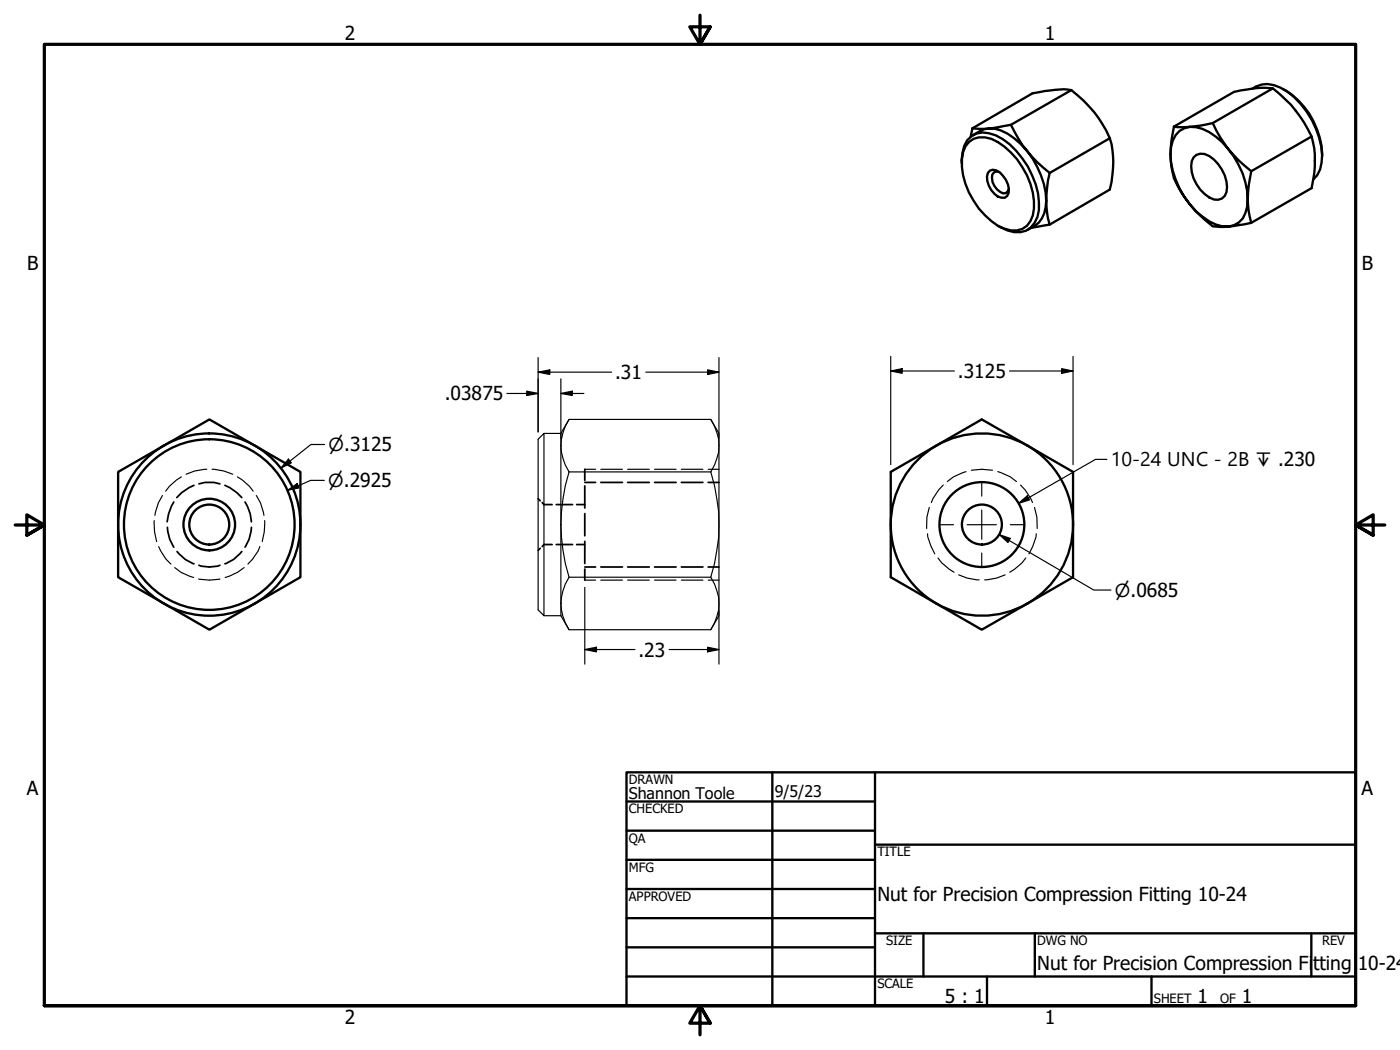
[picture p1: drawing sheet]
<svg xmlns="http://www.w3.org/2000/svg" width="305mm" height="229mm" viewBox="0 0 305 229" stroke-linecap="round" stroke-linejoin="round" font-family="sans-serif">
<!-- layer: Dimension (ANSI) -->
<g fill="none" stroke="#000" stroke-width=".25">
<path d="M117.2 77.9v16.1M156.5 77.9v17.5M193.9 77.6v23.6M233.6 77.6v23.6M62.8 99.9l.6 .9-2.2 1.1zM70.7 96.8h-3l-6.5 5.1M110.4 85.7h6.8M114.7 85.2l2.5 .5-2.5 .4zM117.2 95.6l1.2-1.2v39.6l-1.2-1.2zM117.2 81l2.5-.5v1zM117.2 81h16M122.1 85.7l2.5-.5v.9z"/>
<path d="M122.1 82.5v51.5M122.1 85.7h5M123.9 91.3a10.1 10.1 0 0 0 0 11.4M123.9 91.3l-1.8 3.1h-3.7M123.9 91.3h30.8M140.6 81h15.9M154.1 80.5l2.4 .5-2.4 .5zM154.7 91.3a10.1 10.1 0 0 1 0 11.4M154.7 91.3l1.8 3.1v39.6l-1.8 3.1M193.9 80.8l2.5-.5v1zM193.9 80.8h13.9M219.8 80.8h13.8"/>
<path d="M231.1 80.3l2.5 .5-2.5 .5zM62.6 106.7l2.1-1.4 .4 .9zM70.6 104.6h-3l-5 2.1M123.9 102.7a37.8 37.8 0 0 0 0 23M123.9 102.7h30.8M154.7 102.7a37.8 37.8 0 0 1 0 23M217.6 116.4l2.4 .8-.5 .9zM217.6 116.4l20.5 12.1h3.8M118.4 134h3.7M122.1 134l1.8 3.1M123.9 125.7a10.1 10.1 0 0 0 0 11.4M123.9 125.7h30.8"/>
<path d="M123.9 137.1h30.8M127.3 127.9v16.7M154.7 125.7a10.1 10.1 0 0 1 0 11.4M156.5 133v11.6M127.3 141.4l2.6-.5v1zM127.3 141.4h10.9M145.7 141.4h10.8M154.1 140.9l2.4 .5-2.4 .5z"/>
</g>
<!-- layer: Hidden (ANSI) -->
<g fill="none" stroke="#000" stroke-width=".38">
<path d="M36.4 114.8a8.1 8.1 0 0 0 1.4 4.3M37.8 109.3l-1.1 2.6-.3 1.7M42.2 105.7l-1.1 .5-1.5 1.1-1.1 1M43.3 105.3l1.3-.3h1.9l1.4 .3M49 105.7l1 .5 1.6 1.1 1 1M53.3 109.3l1.2 2.6 .2 1.7M54.7 114.8a8.1 8.1 0 0 1-1.4 4.3M117.2 108.6l.4 .4M117.6 119.4l-.4 .4M118 109.4l.4 .5h1.8M120.2 118.6h-1.8l-.4 .4M121.1 109.9h3.6"/>
<path d="M121.1 118.6h3.6M125.5 109.9h1.8M125.5 118.6h1.8M127.3 105h2.4M127.3 102.2v2.4M127.3 105.8v4.8M127.3 111.8v4.8M127.3 117.9v4.8M130.8 105h4.7M136.7 105h4.7M142.5 105h4.7M148.3 105h4.7"/>
<path d="M154.2 105h2.3M38.5 120.1a7.6 7.6 0 0 0 3.7 2.6M43.3 123.1a7 7 0 0 0 4.6 0M52.6 120.1a7.6 7.6 0 0 1-3.6 2.6M127.3 123.4h2.4M127.3 123.9v2.4M130.8 123.4h4.7M136.7 123.4h4.7M142.5 123.4h4.7M148.3 123.4h4.7M154.2 123.4h2.3"/>
</g>
<!-- layer: Hidden Narrow (ANSI) -->
<g fill="none" stroke="#000" stroke-width=".25">
<path d="M33.6 113.3l.1 2.5 .4 2.1M34.5 119l1.6 2.7 1.1 1.1M35.4 107.9l-.9 1.6-.8 2.7M39.5 103.8l-1 .7-1.6 1.4-.8 1M45 102.2l-2.6 .4-1.9 .7M46.2 102.2l2.6 .4 1.9 .7M51.7 103.8l1 .7 1.6 1.4 .8 1M55.8 107.9l.9 1.6 .8 2.7M56.6 119l-.4 1-1.2 1.7-1 1.1M57.6 113.3l-.1 2.5-.4 2.1M127.3 102.2h2.4M130.8 102.2h4.7"/>
<path d="M136.7 102.2h4.7M142.5 102.2h4.7M148.3 102.2h4.7M154.2 102.2h2.3M201.9 116.2l.1 .7 .7 2 .8 1.7M202.3 110.5l-.5 2.1-.1 2.5M205.4 105.6l-1.1 1.1-1.2 1.8-.3 .9M210.3 102.7l-2.7 1.1-1.4 1M211.5 102.4a14.2 14.2 0 0 1 4.6 0M217.2 102.7l2.8 1.1 1.3 1M222.2 105.6l1 1.1 1.2 1.8 .4 .9M225.2 110.5l.5 2.1 .1 2.5"/>
<path d="M225.6 116.2v.7l-.7 2-.9 1.7M38 123.6l1.4 1 2.8 1.1M43.2 126a10.7 10.7 0 0 0 4.7 0M53.1 123.6l-1.3 1-2.8 1.1M127.3 126.3h2.4M130.8 126.3h4.7M136.7 126.3h4.7M142.5 126.3h4.7M148.3 126.3h4.7M154.2 126.3h2.3M204.2 121.5l.8 1.1 1.7 1.4 1 .6M208.7 125.2l1.9 .7 2.6 .3"/>
<path d="M218.8 125.2l-1.8 .7-2.6 .3M223.3 121.5l-.8 1.1-1.6 1.4-1.1 .6"/>
</g>
<!-- layer: Visible (ANSI) -->
<g fill="none" stroke="#000" stroke-width=".51">
<path d="M233.2 19.6a25.7 25.7 0 0 1 8.4 10.5M233.2 19.6a24.9 24.9 0 0 0-8.4 .7l-13.1 7.6M233.2 19.6l-13.1 7.6M272.7 19.3a5.5 5.5 0 0 1 6.1-.2 18.5 18.5 0 0 1 9 14.7 6.4 6.4 0 0 1-1.9 5.3M277.1 19.2l-13.1 7.6M279.4 19.4a16.9 16.9 0 0 1 8.4 14.6M209.4 35.5a9.2 9.2 0 0 1 1.2-5 4.4 4.4 0 0 1 4.7-1.5 12.4 12.4 0 0 1 7.3 5.5 17.1 17.1 0 0 1 3.6 11.2 4.8 4.8 0 0 1-6.9 4.5l-2.1-1.1M210.9 30.9a5 5 0 0 1 6.3 0 17.2 17.2 0 0 1 7.9 14.5 4.7 4.7 0 0 1-3.7 4.8 8.6 8.6 0 0 1-7-3.3 16.7 16.7 0 0 1-5-12.2l.3-1.6 .5-1.2zM211.7 27.9l3.4 .1-.9 .1-2.4 1.3M211.7 27.9l-.4 1.9M215.1 28l5-.8a27.9 27.9 0 0 0 3.5 5.6 13.6 13.6 0 0 0-7.1-4.8zM215.5 37.1a2.34 2.34 0 0 1 2.9 1.2 4.6 4.6 0 0 1 1.2 3.7l-.3 .7a1.95 1.95 0 0 1-2.8-.5 4.7 4.7 0 0 1-1.4-4.5z"/>
<path d="M217.6 37.5l-.7-.2-.5 .2a2.7 2.7 0 0 0 .6 3.7l1.4 .9 .6-.1 .6-.9M223.6 32.8a27 27 0 0 0 4.9 4.9l-.3 1.6-.4 4.4a18.8 18.8 0 0 0-4.2-10.9zM241.6 30.1a20.7 20.7 0 0 1 0 11.2l-13.1 7.6M241.6 30.1l-13.1 7.6M255.6 27.6l13.1-7.6a23.5 23.5 0 0 1 8.4-.8 27.8 27.8 0 0 1 8.5 10.5 22.8 22.8 0 0 1 0 11.3l-13.2 7.5M259.8 34.3a2.48 2.48 0 0 1 3.5-.3 8.3 8.3 0 0 1 3.7 7.8 2.28 2.28 0 0 1-3.7 1.2 8.2 8.2 0 0 1-3.8-7.9zM264 26.8a23.5 23.5 0 0 1-8.4 .8M264 26.8a26.9 26.9 0 0 0 3.5 5.7 10.8 10.8 0 0 0-8.5-4.9 4.6 4.6 0 0 0-4 4.4 16.9 16.9 0 0 0 4 12.4 13.6 13.6 0 0 0 7.1 4.9h1.4h-3.5a26.2 26.2 0 0 1-8.4-10.5 21 21 0 0 1 0-11.2M267.5 32.5a29.7 29.7 0 0 0 4.9 4.8 28.5 28.5 0 0 0-.7 6.1 17.7 17.7 0 0 0-4.2-10.9zM285.6 29.7l-13.2 7.6M224.5 49.6l4-.7a18.5 18.5 0 0 1-.7-5.2 6.2 6.2 0 0 1-4 6.3M271.7 43.4a18.5 18.5 0 0 0 .7 5.1l-4.9 .8a4.6 4.6 0 0 0 4-4.3z"/>
<path d="M223.7 97a19.8 19.8 0 0 1 0 34.4M223.7 97a19.8 19.8 0 0 0-29.8 17.2 19.8 19.8 0 0 0 29.8 17.2M223.7 97l-10-5.7-19.8 11.4v23l19.8 11.4 10-5.7M223.7 97l9.9 5.7v23l-9.9 5.7M25.7 102.7l19.9-11.4 19.8 11.4v23l-19.8 11.4-19.9-11.4z"/>
<circle cx="45.6" cy="114.2" r="19.8"/>
<circle cx="45.6" cy="114.2" r="18.6"/>
<circle cx="45.6" cy="114.2" r="4.4"/>
<circle cx="45.6" cy="114.2" r="5.6"/>
<circle cx="213.8" cy="114.2" r="4.4"/>
<circle cx="213.8" cy="114.2" r="9.2"/>
</g>
<!-- layer: Border (ANSI) -->
<path d="M152.4 3.3v6.4l-2.2-3.9h4.4l-2.2 3.9 2.2-3.9M3.3 114.3h6.4l-3.9-2.2v4.4l3.9-2.2-3.9 2.2M301.5 114.3h-6.4l3.9-2.2v4.4l-3.9-2.2 3.9 2.2M9.7 218.9v-209.2h285.4v209.2h-285.4h285.4M154.6 222.8l-2.2-3.9 2.2 3.9h-4.4l2.2-3.9v6.4" fill="none" stroke="#000" stroke-width=".7"/>
<!-- layer: Title (ANSI) -->
<g fill="none" stroke="#000" stroke-width=".51">
<path d="M136.4 168.1h158.7v50.8h-158.7zM136.4 174.5h54.1M168.1 168.1v50.8M190.5 168.1v50.8M136.4 180.8h54.1M136.4 187.2h54.1M136.4 193.5h54.1M136.4 199.9h54.1M190.5 183.9h104.6M136.4 206.2h54.1M136.4 212.6h158.7M190.5 203.2h104.6"/>
<path d="M201 203.2v9.4M214.9 212.6v6.3M225.3 203.2v9.4M250.7 212.6v6.3M285.5 203.2v9.4"/>
</g>
<!-- layer: Dimension (ANSI) -->
<g fill="#000">
<path d="M62.8 99.9l.6 .9-2.2 1.1z" fill-rule="evenodd"/>
<path d="M114.7 85.2l2.5 .5-2.5 .4z" fill-rule="evenodd"/>
<path d="M117.2 81l2.5-.5v1z" fill-rule="evenodd"/>
<path d="M122.1 85.7l2.5-.5v.9z" fill-rule="evenodd"/>
<path d="M154.1 80.5l2.4 .5-2.4 .5z" fill-rule="evenodd"/>
<path d="M193.9 80.8l2.5-.5v1z" fill-rule="evenodd"/>
<path d="M231.1 80.3l2.5 .5-2.5 .5z" fill-rule="evenodd"/>
<path d="M62.6 106.7l2.1-1.4 .4 .9z" fill-rule="evenodd"/>
<path d="M217.6 116.4l2.4 .8-.5 .9z" fill-rule="evenodd"/>
<path d="M127.3 141.4l2.6-.5v1z" fill-rule="evenodd"/>
<path d="M154.1 140.9l2.4 .5-2.4 .5z" fill-rule="evenodd"/>
</g>
<!-- layer: Symbol (ANSI) -->
<path d="M221.7 109.6l1.9-1.7 .6 .9zM241 100h-2.5l-16.8 9.6" fill="none" stroke="#000" stroke-width=".25"/>
<path d="M221.7 109.6l1.9-1.7 .6 .9z" fill-rule="evenodd" fill="#000"/>
<!-- layer: Center Mark (ANSI) -->
<path d="M204.5 114.2h3.1M210.6 114.2h6.3M213.7 105v3M213.7 111.1v6.3M220 114.2h3M213.7 120.4v3" fill="none" stroke="#000" stroke-width=".25"/>
<text font-size="4.3" x="241.8" y="101.5">10-24 UNC - 2B ↧ .230</text>
<g font-size="4.2">
<text x="75.1" y="8.6">2</text>
<text x="227.5" y="8.6">1</text>
<text x="5.9" y="58.7">B</text>
<text x="296.5" y="58.7">B</text>
<text x="133.9" y="82.5">.31</text>
<text x="208.5" y="82.3">.3125</text>
<text x="96.8" y="87.2">.03875</text>
<text x="139" y="142.9">.23</text>
<text x="5.8" y="173">A</text>
<text x="296.4" y="173">A</text>
<text x="191" y="196.2">Nut for Precision Compression Fitting 10-24</text>
<text x="225.8" y="211.2">Nut for Precision Compression Fi</text>
<text x="285.9" y="211.2">tting</text>
<text x="295.6" y="211.2">10-24</text>
<text x="205.7" y="218.4">5 : 1</text>
<text x="260.7" y="218.4">1</text>
<text x="270.4" y="218.4">1</text>
<text x="75.1" y="223">2</text>
<text x="227.5" y="223">1</text>
</g>
<g font-size="3.9">
<text x="71.5" y="98.2">⌀.3125</text>
<text x="71.4" y="106">⌀.2925</text>
<text x="242.7" y="129.9">⌀.0685</text>
</g>
<g font-size="3.5">
<text x="136.9" y="173.9">Shannon Toole</text>
<text x="168.7" y="173.4">9/5/23</text>
</g>
<g font-size="2.8">
<text x="136.9" y="170.7">DRAWN</text>
<text x="136.9" y="177.1">CHECKED</text>
<text x="136.9" y="183.5">QA</text>
<text x="136.9" y="189.8">MFG</text>
<text x="191" y="186.4">TITLE</text>
<text x="136.9" y="196.2">APPROVED</text>
<text x="192.9" y="205.8">SIZE</text>
<text x="225.8" y="205.8">DWG NO</text>
<text x="287.8" y="205.7">REV</text>
<text x="191" y="215.2">SCALE</text>
<text x="251.2" y="218.4">SHEET</text>
<text x="265.6" y="218.4">OF</text>
</g>
</svg>
